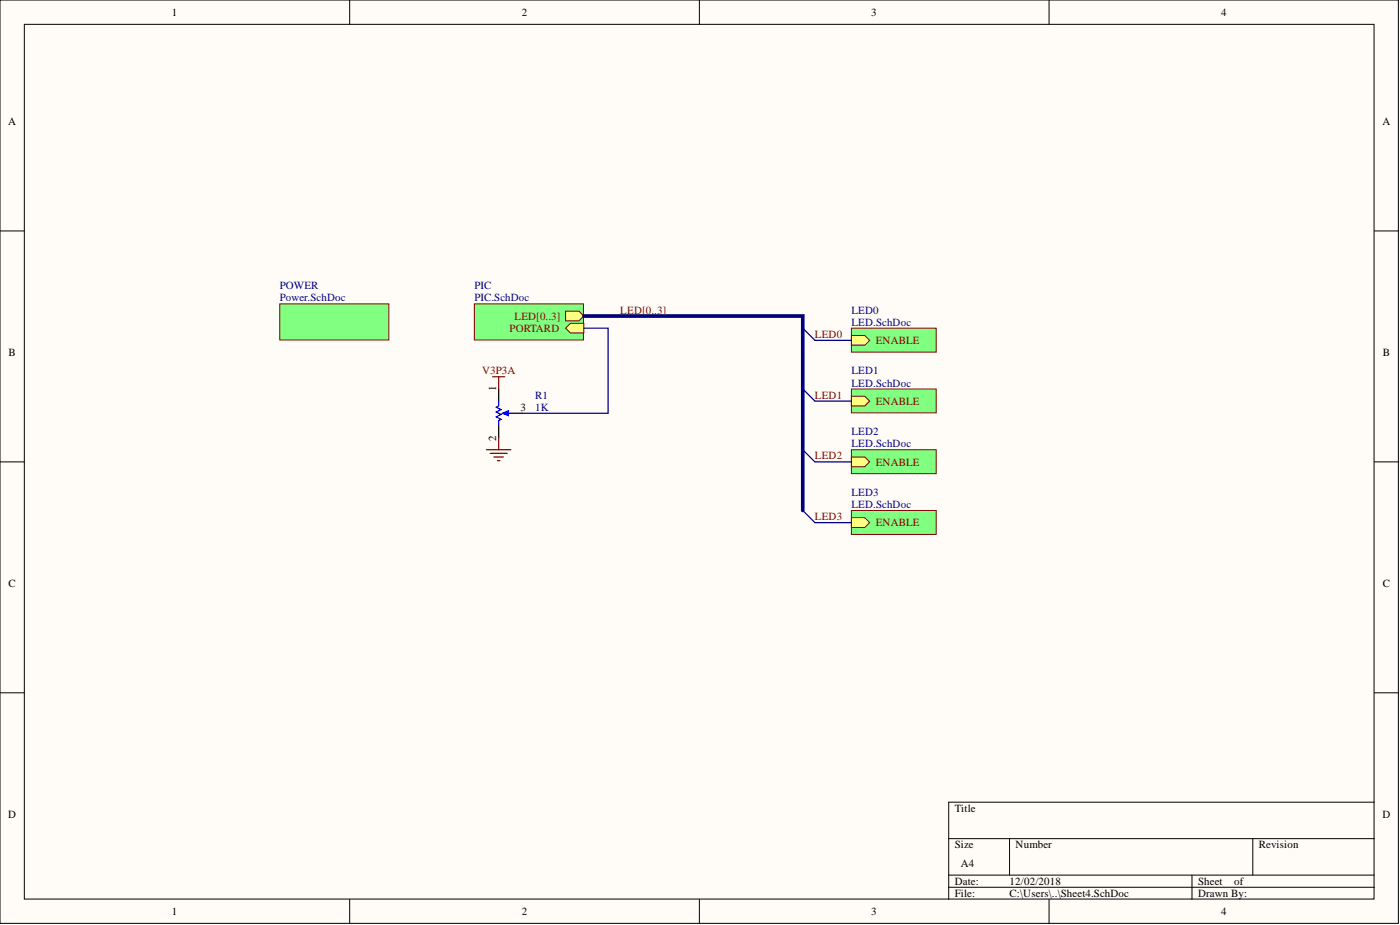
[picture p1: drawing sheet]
<svg xmlns="http://www.w3.org/2000/svg" width="292mm" height="193mm" viewBox="0 0 292 193" stroke-linecap="round" stroke-linejoin="round" font-family="sans-serif">
<g fill="#fffcf8" stroke="#000" stroke-width=".21">
<path d="M0 0h291.8v192.6h-291.8z"/>
<path d="M5.1 5.1h281.6v182.5h-281.6z"/>
</g>
<g fill="none" stroke="#000" stroke-width=".21">
<path d="M73 0v5.1M145.9 0v5.1M218.9 0v5.1M0 48.2h5.1M286.8 48.2h5M0 96.4h5.1M286.8 96.4h5M0 144.5h5.1M286.8 144.5h5M197.9 175h88.9M210.6 175v7.6M261.4 175v7.6"/>
<path d="M286.8 167.3h-88.9v20.3M73 187.6v5.1M145.9 187.6v5.1M197.9 182.6h88.9M197.9 185.1h88.9M218.9 187.6v5.1M248.7 182.6v5"/>
</g>
<path d="M177.6 68.5h17.7v5h-17.7z" fill="#80ff80" stroke="#800000" stroke-width=".21"/>
<path d="M177.6 70h2.8l1 1-1 1h-2.8z" fill-rule="evenodd" fill="#ffff80"/>
<path d="M177.6 70h2.8l1 1-1 1h-2.8z" fill="none" stroke="#800000" stroke-width=".21"/>
<path d="M177.6 81.1h17.7v5h-17.7z" fill="#80ff80" stroke="#800000" stroke-width=".21"/>
<path d="M177.6 82.7h2.8l1 1-1 1h-2.8z" fill-rule="evenodd" fill="#ffff80"/>
<path d="M177.6 82.7h2.8l1 1-1 1h-2.8z" fill="none" stroke="#800000" stroke-width=".21"/>
<path d="M177.6 93.8h17.7v5h-17.7z" fill="#80ff80" stroke="#800000" stroke-width=".21"/>
<path d="M177.6 95.3h2.8l1 1.1-1 1h-2.8z" fill-rule="evenodd" fill="#ffff80"/>
<path d="M177.6 95.3h2.8l1 1.1-1 1h-2.8z" fill="none" stroke="#800000" stroke-width=".21"/>
<path d="M177.6 106.5h17.7v5h-17.7z" fill="#80ff80" stroke="#800000" stroke-width=".21"/>
<path d="M177.6 108h2.8l1 1-1 1h-2.8z" fill-rule="evenodd" fill="#ffff80"/>
<path d="M177.6 108h2.8l1 1-1 1h-2.8z" fill="none" stroke="#800000" stroke-width=".21"/>
<path d="M99 63.4h22.7v7.5h-22.7z" fill="#80ff80" stroke="#800000" stroke-width=".21"/>
<path d="M118 68.5l1-1h2.8v2h-2.8z" fill-rule="evenodd" fill="#ffff80"/>
<path d="M118 68.5l1-1h2.8v2h-2.8z" fill="none" stroke="#800000" stroke-width=".21"/>
<path d="M118 64.9h2.8l1 1-1 1h-2.8z" fill-rule="evenodd" fill="#ffff80"/>
<path d="M118 64.9h2.8l1 1-1 1h-2.8z" fill="none" stroke="#800000" stroke-width=".21"/>
<path d="M104 81.1v2.6M104 88.7v2.6" fill="none" stroke="#000" stroke-width=".25"/>
<path d="M105.3 86.2h1.3" fill="none" stroke="#00f" stroke-width=".25"/>
<path d="M104.8 86.2l1.3-.5v1z" fill="#00f"/>
<path d="M104 83.7v1l-.5 .2 1.1 .6-1.1 .5 1.1 .5-1.1 .5 1.1 .5-.6 .2v1M104.8 86.2l1.3-.5v1z" fill="none" stroke="#00f" stroke-width=".25"/>
<path d="M106.6 86.2h2.5" fill="none" stroke="#000" stroke-width=".25"/>
<path d="M102.8 78.6h2.5M104 78.6v2.5M101.5 93.8h5.1M102.3 94.6h3.5M103 95.3h2.1M103.8 96.1h.5M104 91.3v2.5" fill="none" stroke="#800000" stroke-width=".25"/>
<path d="M121.8 68.5h5.1v17.7h-17.8M167.5 68.5l2.5 2.5h7.6M167.5 81.1l2.5 2.6h7.6M167.5 93.8l2.5 2.6h7.6M167.5 106.5l2.5 2.5h7.6" fill="none" stroke="#000080" stroke-width=".25"/>
<path d="M121.8 65.9h45.7v40.6" fill="none" stroke="#000080" stroke-width=".76"/>
<path d="M58.4 63.4h22.7v7.5h-22.7z" fill="#80ff80" stroke="#800000" stroke-width=".21"/>
<g font-size="2.3">
<text x="35.9" y="3.3">1</text>
<text x="108.9" y="3.3">2</text>
<text x="181.8" y="3.3">3</text>
<text x="254.8" y="3.3">4</text>
<text x="1.7" y="26.1">A</text>
<text x="288.5" y="26.1">A</text>
<text x="1.8" y="74.3">B</text>
<text x="288.5" y="74.3">B</text>
<text x="103.5" y="81.6" transform="rotate(-90 103.5 81.6)">1</text>
<text x="108.6" y="85.7">3</text>
<text x="103.5" y="92" transform="rotate(-90 103.5 92)">2</text>
<text x="1.8" y="122.5">C</text>
<text x="288.5" y="122.5">C</text>
<text x="1.7" y="170.6">D</text>
<text x="199.2" y="169.4">Title</text>
<text x="288.5" y="170.6">D</text>
<text x="199.2" y="177">Size</text>
<text x="211.9" y="177">Number</text>
<text x="262.7" y="177">Revision</text>
<text x="199.2" y="184.6">Date:</text>
<text x="200.5" y="180.8">A4</text>
<text x="210.6" y="184.6">12/02/2018</text>
<text x="250" y="184.6">Sheet</text>
<text x="257.5" y="184.6">of</text>
<text x="35.9" y="190.9">1</text>
<text x="108.9" y="190.9">2</text>
<text x="181.8" y="190.9">3</text>
<text x="199.2" y="187.1">File:</text>
<text x="210.6" y="187.1">C:\Users\..\Sheet4.SchDoc</text>
<text x="250" y="187.1">Drawn By:</text>
<text x="254.8" y="190.9">4</text>
</g>
<g font-size="2.3" fill="#000080">
<text x="58.4" y="60.4">POWER</text>
<text x="58.4" y="62.9">Power.SchDoc</text>
<text x="99" y="60.4">PIC</text>
<text x="99" y="62.9">PIC.SchDoc</text>
<text x="177.6" y="65.4">LED0</text>
<text x="177.6" y="68">LED.SchDoc</text>
<text x="111.7" y="83.2">R1</text>
<text x="177.6" y="78.1">LED1</text>
<text x="177.6" y="80.6">LED.SchDoc</text>
<text x="111.7" y="85.7">1K</text>
<text x="177.6" y="90.8">LED2</text>
<text x="177.6" y="93.3">LED.SchDoc</text>
<text x="177.6" y="103.5">LED3</text>
<text x="177.6" y="106">LED.SchDoc</text>
</g>
<g font-size="2.3" fill="#800000">
<text x="129.4" y="65.4">LED[0..3]</text>
<text x="106.3" y="69.2">PORTARD</text>
<text x="107.3" y="66.7">LED[0..3]</text>
<text x="170" y="70.5">LED0</text>
<text x="182.7" y="71.8">ENABLE</text>
<text x="100.6" y="78.1">V3P3A</text>
<text x="170" y="83.2">LED1</text>
<text x="182.7" y="84.4">ENABLE</text>
<text x="170" y="95.8">LED2</text>
<text x="182.7" y="97.1">ENABLE</text>
<text x="170" y="108.5">LED3</text>
<text x="182.7" y="109.8">ENABLE</text>
</g>
</svg>
